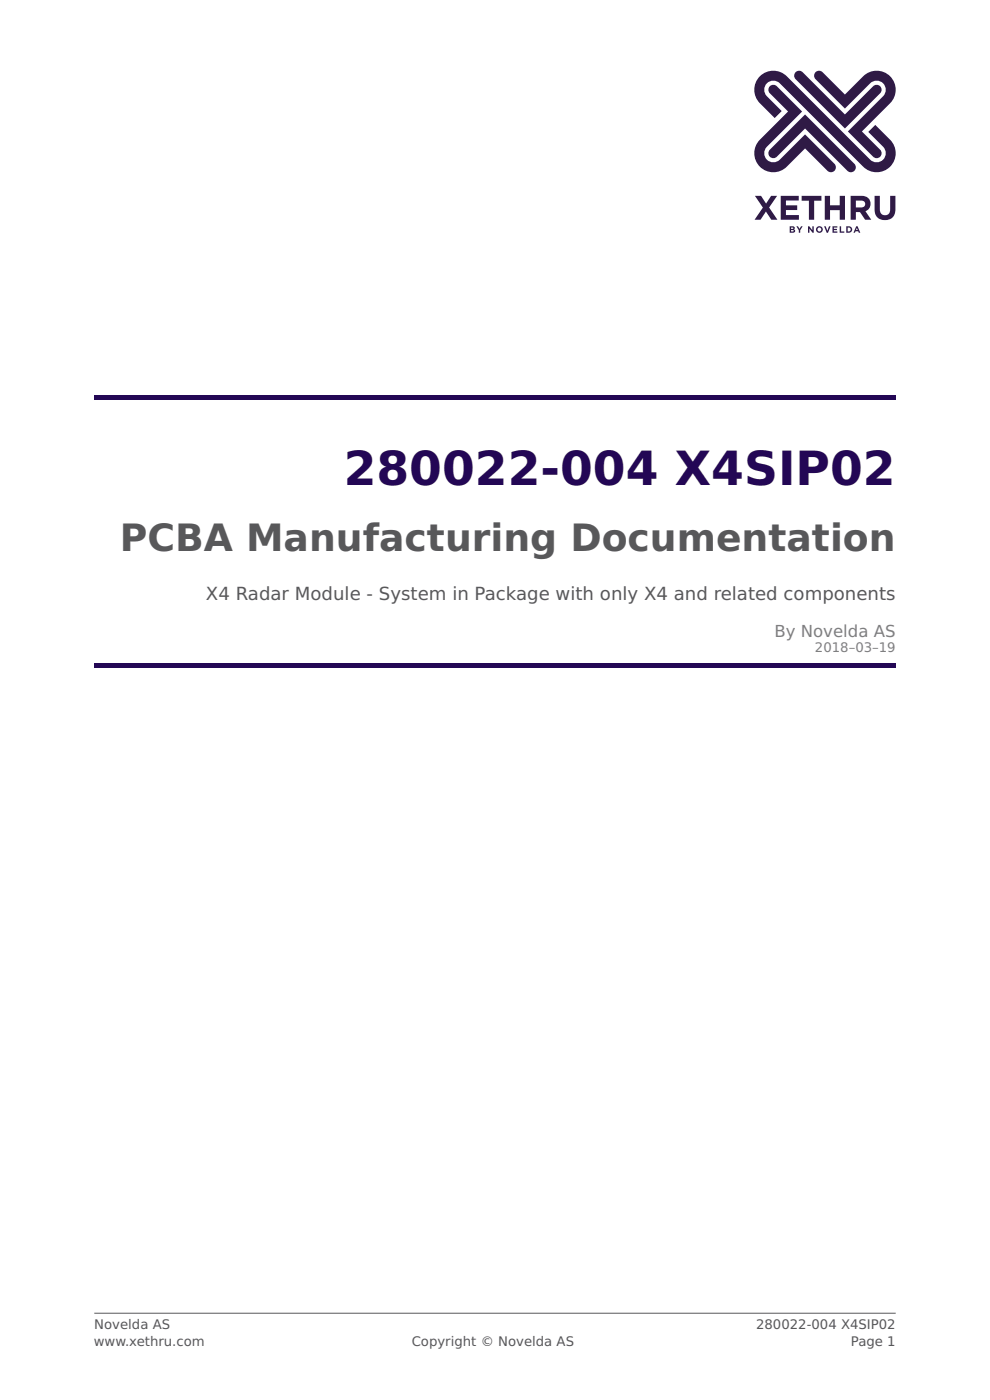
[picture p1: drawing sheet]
<svg xmlns="http://www.w3.org/2000/svg" width="210mm" height="297mm" viewBox="0 0 210 297" stroke-linecap="round" stroke-linejoin="round" font-family="sans-serif">
<g fill="#2f1a45">
<path d="M160.1 41.5h1.3l1.1 1.7 1.1-1.7h1.2l-1.7 2.5 1.8 2.6h-1.3l-1.1-1.7-1.2 1.7h-1.2l1.7-2.6z"/>
<path d="M165.6 41.5h3.8v1h-2.7v1.1h2.4v1h-2.4v1h2.8v1h-3.9z"/>
<path d="M170 41.5h4.2v1.1h-1.5v4h-1.1v-4h-1.6z"/>
<path d="M175 41.5h1.1v2.1h2v-2.1h1.1v5.1h-1.1v-2h-2v2h-1.1z"/>
<path d="M185.5 41.5h1.1v2.9a1.1 1.1 0 0 0 1.1 1.3 1.1 1.1 0 0 0 1.1-1.2v-3h1.1v2.9a2.21 2.21 0 0 1-2.2 2.3 2.21 2.21 0 0 1-2.2-2.3z"/>
<path d="M168.9 48h.4l.3 .6 .3-.6h.4l-.6 .8v.6h-.3v-.6z"/>
<path d="M171.4 48h.3l.6 .8v-.8h.3v1.4h-.2l-.7-.9v.9h-.3z"/>
<path d="M174.8 48h.3l.4 1 .4-1h.3l-.6 1.4h-.2z"/>
<path d="M176.6 48h1v.3h-.7v.3h.6v.2h-.6v.3h.7v.3h-1z"/>
<path d="M178.1 48h.3v1.1h.7v.3h-1z"/>
<path d="M170.8 24.3l10.4 10.4a1.05 1.05 0 0 1 0 1.5 1.05 1.05 0 0 1-1.5 0l-8.9-8.9-6 5.9a1.05 1.05 0 0 1-1.5 0 1.05 1.05 0 0 1 0-1.4z"/>
<path d="M163.3 18.3a1.05 1.05 0 0 1 1.5 0l5.3 5.4-7.4 7.4a1.94 1.94 0 0 0 0 2.8 1.94 1.94 0 0 0 2.7 0l5.4-5.4 6.2 6.2a1.05 1.05 0 0 1 0 1.5 1.05 1.05 0 0 1-1.5 0l-4.7-4.7-3.9 3.9a4 4 0 0 1-5.7 0 4 4 0 0 1 0-5.8l6-5.9-3.9-3.9a1.05 1.05 0 0 1 0-1.5z"/>
<path d="M168.8 15.3a1.05 1.05 0 0 1 1.5 0l8.9 9 6-6a1.05 1.05 0 0 1 1.5 0 1.05 1.05 0 0 1 0 1.5l-7.5 7.5-10.4-10.5a1.05 1.05 0 0 1 0-1.5z"/>
<path d="M173 15.3a1.05 1.05 0 0 1 1.5 0l4.7 4.8 3.9-3.9a4 4 0 0 1 5.7 0 4 4 0 0 1 0 5.7l-6 6 3.9 3.9a1.05 1.05 0 0 1 0 1.4 1.05 1.05 0 0 1-1.5 0l-5.3-5.3 7.4-7.5a1.94 1.94 0 0 0 0-2.7 1.94 1.94 0 0 0-2.7 0l-5.4 5.3-6.2-6.2a1.05 1.05 0 0 1 0-1.5z"/>
<path d="M161.2 16.2a4 4 0 0 1 5.7 0l17.7 17.7a1.94 1.94 0 0 0 2.7 0 1.94 1.94 0 0 0 0-2.8l-3.1-3.1 1.5-1.5 3.1 3.1a4 4 0 0 1 0 5.8 4 4 0 0 1-5.7 0l-17.7-17.7a1.94 1.94 0 0 0-2.7 0 1.94 1.94 0 0 0 0 2.7l3.1 3.2-1.5 1.4-3.1-3.1a4 4 0 0 1 0-5.7z"/>
<path d="M180.4 41.5a4.6 4.6 0 0 1 3.8 .5 1.71 1.71 0 0 1-.6 2.8l1.2 1.8h-1.3l-1.1-1.6h-.9v1.6h-1.1zM181.5 42.6v1.4h1.2a.74 .74 0 0 0 .8-.7 .74 .74 0 0 0-.8-.7z"/>
<path d="M167.8 48.8v.3l.6-.1zM167.8 48.3v.3l.5-.2zM167.5 48l1 .2-.1 .5 .2 .1v.4l-1.1 .2z"/>
<path d="M173.4 48.7a.42 .42 0 0 0 .8 0 .42 .42 0 0 0-.8 0zM173.1 48.7a.72 .72 0 0 1 1.4 0 .72 .72 0 0 1-1.4 0z"/>
<path d="M179.8 48.3v.8a.45 .45 0 0 0 .7-.4 .45 .45 0 0 0-.7-.4zM179.5 48a.99 .99 0 0 1 1.2 .4l.1 .3a.68 .68 0 0 1-.8 .7h-.5z"/>
<path d="M181.8 48.4l-.2 .4h.3zM181.6 48h.3l.6 1.4h-.3l-.1-.3h-.6l-.2 .3h-.3z"/>
</g>
<g fill="#230755">
<path d="M20 83.8h170v1h-170z"/>
<path d="M20 140.8h170v1h-170z"/>
</g>
<path d="M20 278.6h170" fill="none" stroke="#58585a" stroke-width=".21"/>
<text font-size="10" fill="#230755" x="72.9" y="102.8">280022-004 X4SIP02</text>
<text font-size="8" fill="#58585a" x="25.4" y="116.8">PCBA Manufacturing Documentation</text>
<text font-size="3.8" fill="#58585a" x="43.7" y="127.2">X4 Radar Module - System in Package with only X4 and related components</text>
<text font-size="3.5" fill="#7f7f7f" x="164.3" y="135.1">By Novelda AS</text>
<text font-size="2.8" fill="#7f7f7f" x="172.9" y="138.4">2018–03–19</text>
<g font-size="2.8" fill="#58585a">
<text x="19.9" y="285.5">www.xethru.com</text>
<text x="20" y="282">Novelda AS</text>
<text x="87.3" y="285.5">Copyright © Novelda AS</text>
<text x="160.4" y="282">280022-004 X4SIP02</text>
<text x="180.5" y="285.5">Page 1</text>
</g>
</svg>
